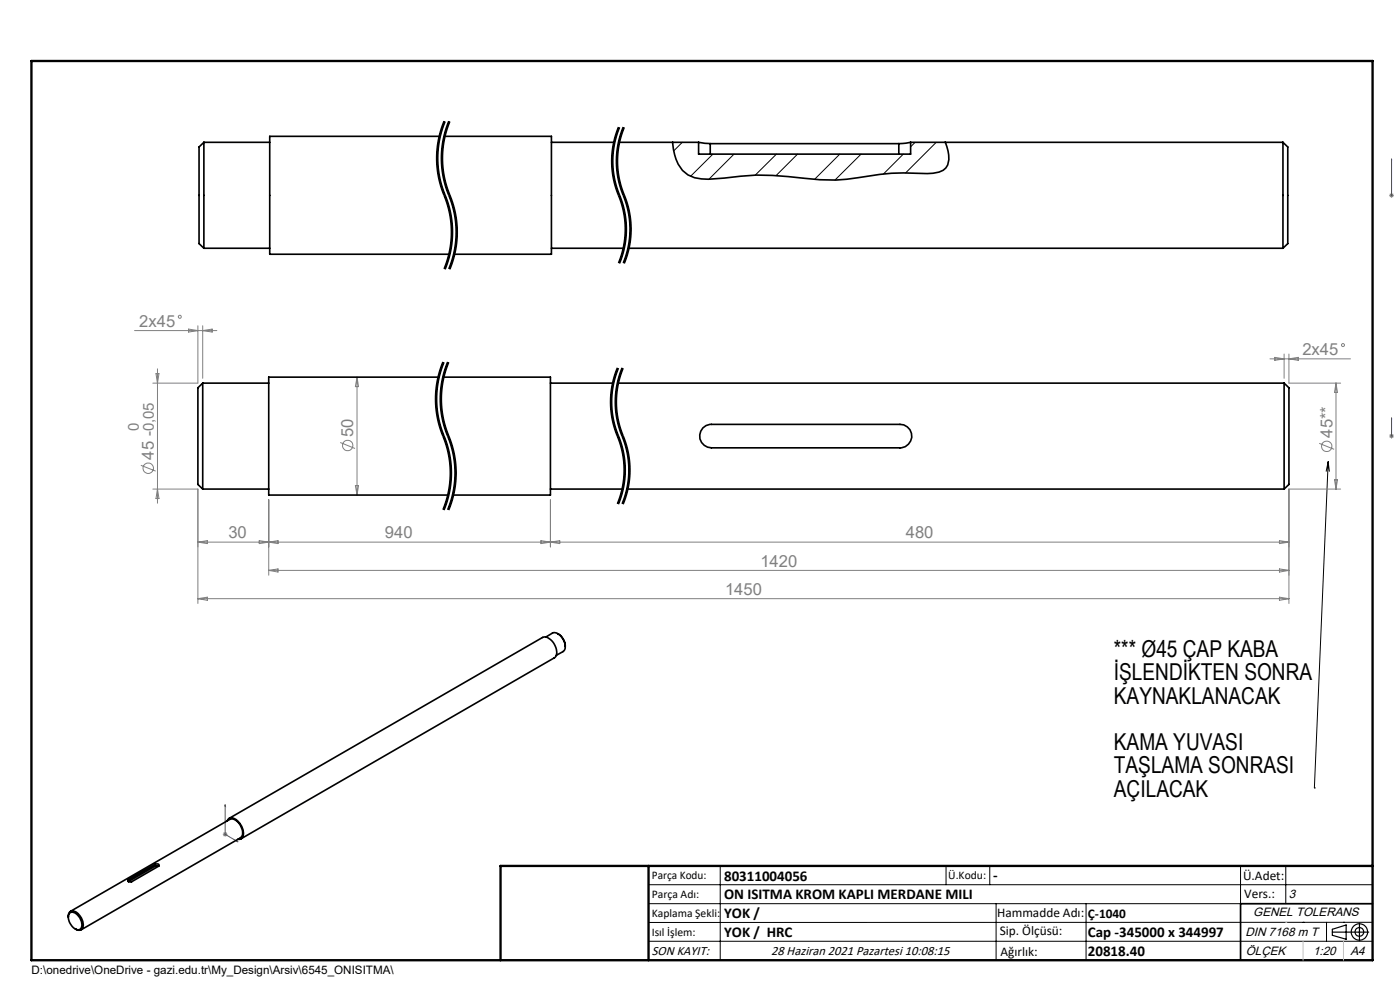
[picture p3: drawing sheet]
<svg xmlns="http://www.w3.org/2000/svg" width="297mm" height="210mm" viewBox="0 0 297 210" stroke-linecap="round" stroke-linejoin="round" font-family="sans-serif">
<g fill="none" stroke="#808080" stroke-width=".21">
<path d="M294.7 41.4h1M294.9 41.1l.7 .7M295.2 40.9v1M295.6 41.1l-.7 .7M28.5 70.1h17.5M33.1 79.3h.6l-.3 2zM33.4 78.2v28.5M40 69.8l2 .3-2 .3zM42 69.1v12.2h-9.6M43 69.1v11.1M43 70.1l2-.3v.6zM269.4 76.1h17.1"/>
<path d="M270.4 75.8l2 .3-2 .3zM272.4 75.1v5.1M273.4 75.1v6.2h11M273.4 76.1l2-.3v.6zM29.9 98.7l3.1 1.2M72.2 93.9l3.1 1.2M75.7 80v25M75.7 80l.4 2h-.7zM279.9 94l3.1 1.3M283.4 81.3v22.4M283.4 81.3l.3 1.9h-.6zM294.7 92.5h1"/>
<path d="M294.9 92.1l.7 .7M295.2 92v1M295.6 92.1l-.7 .7M32.4 103.7h9.6v24.3M33.4 103.7l.3 2.1h-.6zM42 115h231.4M42 115l2-.3v.6zM55 114.7l4 .6v-.6l-4 .6zM57 106v16M75.4 103h.7l-.4 2zM114.8 114.7l3.9 .6v-.6l-3.9 .6zM116.8 106v10"/>
<path d="M271.4 114.7l2 .3-2 .3zM283.1 101.8h.6l-.3 1.9zM284.4 103.7h-11v24.3M42 127h231.4M42 127l2-.3v.6zM57 121l2-.3v.6zM57 121h216.4M271.4 126.7l2 .3-2 .3zM271.4 120.7l2 .3-2 .3zM47.3 177h1M47.4 176.6l.7 .7M47.8 176.5v1"/>
<path d="M48.1 176.6l-.7 .7"/>
<circle cx="38.1" cy="67.2" r=".32"/>
<circle cx="284.9" cy="73.2" r=".32"/>
<circle cx="31.4" cy="99.3" r="1.12"/>
<circle cx="73.8" cy="94.5" r="1.09"/>
<circle cx="281.5" cy="94.7" r="1.1"/>
</g>
<path d="M94.3 25.7a20.4 20.4 0 0 0 0 15.7M95.3 25.7a20.4 20.4 0 0 0 0 15.7M94.3 41.4a20.4 20.4 0 0 1 0 15.7M95.3 41.4a20.4 20.4 0 0 1 0 15.7M94.1 76.8a20.4 20.4 0 0 0 0 15.7M95.1 76.8a20.4 20.4 0 0 0 0 15.7M94.1 92.5a20.4 20.4 0 0 1 0 15.7M95.1 92.5a20.4 20.4 0 0 1 0 15.7" fill="none" stroke="#000" stroke-width=".21" stroke-dasharray="6.3 1.3 1.3 1.3" stroke-dashoffset=".2" stroke-linecap="butt"/>
<path d="M131.3 27a18.8 18.8 0 0 0 0 14.4M132.3 27a18.8 18.8 0 0 0 0 14.4M131.3 41.4a18.8 18.8 0 0 1 0 14.4M132.3 41.4a18.8 18.8 0 0 1 0 14.4M131.1 78.1a18.8 18.8 0 0 0 0 14.4M132.1 78.1a18.8 18.8 0 0 0 0 14.4M131.1 92.5a18.8 18.8 0 0 1 0 14.4M132.1 92.5a18.8 18.8 0 0 1 0 14.4" fill="none" stroke="#000" stroke-width=".21" stroke-dasharray="6.3 1.3 1.3 1.3" stroke-dashoffset=".9" stroke-linecap="butt"/>
<g fill="none" stroke="#000" stroke-width=".21">
<path d="M93.6 32v3.2M93.6 35.2a25.6 25.6 0 0 0 2.2 8.1l.5 1.8 .3 2.6M93.8 27.6a20.2 20.2 0 0 0 .6 13.4M94.2 25.7a21 21 0 0 0 .4 17l.7 2.4 .3 2.6M94.3 25.7a20.8 20.8 0 0 0 .5 16.9 20.4 20.4 0 0 1-.5 14.5M94.5 25.8l-.7 1.8M94.8 27.6a20.7 20.7 0 0 0 1.1 15l.7 2.5M95.2 25.7l-.5 1.2a20.6 20.6 0 0 0-1.1 5M95.3 25.7a20.8 20.8 0 0 0 .5 16.9 20.4 20.4 0 0 1-.5 14.5M95.5 25.8l-.7 1.8M129.7 34.8a22.5 22.5 0 0 0 2.1 8.4 18.6 18.6 0 0 1 .4 9.1M130.3 31.2l-.2 3 .3 3.6"/>
<path d="M130.4 37.8l.5 1.8a21.6 21.6 0 0 1 2 9.6M130.7 34.8a19 19 0 0 0 1 5.5M130.7 28.1l-.8 3.6-.2 3.1M131.2 26.9l-.5 1.2M131.3 31.2l-.2 3 .3 3.6M131.3 27a19.2 19.2 0 0 0 .5 15.6 18.8 18.8 0 0 1-.5 13.2M131.4 37.8l.5 1.8a21.6 21.6 0 0 1 2 9.6M131.5 27.1l-.6 1.7-.6 2.4M131.7 28.1l-.8 3.6-.2 3.1M131.9 27.5l-.2 .6M132.2 26.9l-.3 .6M132.3 27a19.2 19.2 0 0 0 .5 15.6 18.8 18.8 0 0 1-.5 13.2"/>
<path d="M132.5 27.1l-.6 1.7-.6 2.4M94.4 41l.1 .3zM94.5 41.3l1 3.1M95.5 54.1l-1 3.1M95.5 44.4l.1 .7M95.5 52.1l-.5 2.5-.8 2.4M95.6 45.1l.2 .6M95.6 47.7l.1 .6M95.7 48.3v.6M95.7 48.9l-.2 3.2M95.8 52.8l-.3 1.3M95.8 45.7l.3 3.2-.2 3.3"/>
<path d="M95.9 52.2l-.1 .6M96.5 54.1l-1 3.1M96.5 52.1l-.5 2.5-.8 2.4M96.6 45.1l.4 3.2-.1 3.9M96.6 47.7l.1 .6M96.7 48.3v.6M96.7 48.9l-.2 3.2M96.9 52.2l-.4 1.9M131.7 40.3l.2 .6M131.9 40.9a18.8 18.8 0 0 1 1.3 11.4M132.2 52.3l-1 3.5M132.9 49.2l-.3 3.1-1.1 3.6"/>
<path d="M133.2 52.3l-1 3.5M133.9 49.2l-.3 3.1-1.1 3.6M93.2 78.6l-.6 2.5-.2 1.9M93.6 78.7l-.5 1.8M93.9 76.7l-.6 1.9M94.1 76.8a20.8 20.8 0 0 0 .4 16.9 20.4 20.4 0 0 1-.4 14.5M94.2 76.9l-.6 1.8M94.2 78.6l-.6 2.5-.2 1.9M94.6 78.7l-.5 1.8M94.9 76.7l-.6 1.9M95.1 76.8a20.8 20.8 0 0 0 .4 16.9 20.4 20.4 0 0 1-.4 14.5M95.2 76.9l-.6 1.8"/>
<path d="M130.5 79.2a19.4 19.4 0 0 0 .9 14.5l.7 3M130.7 78.6l-.2 .6M130.9 78l-.2 .6M131.1 78.1a19.2 19.2 0 0 0 .4 15.5 18.8 18.8 0 0 1-.4 13.3M131.3 78.1l-.7 1.8-.5 2.3M131.5 79.2a19.4 19.4 0 0 0 .9 14.5M131.7 78.6l-.2 .6M131.9 78l-.2 .6M132.1 78.1a19.2 19.2 0 0 0 .4 15.5 18.8 18.8 0 0 1-.4 13.3M132.3 78.1l-.7 1.8-.5 2.3M92.4 83a21.6 21.6 0 0 0 2 10.8 20.2 20.2 0 0 1 .8 10M93.1 80.5a20.2 20.2 0 0 0 .2 8.9"/>
<path d="M93.3 89.4l.8 2.7M93.4 83a21.6 21.6 0 0 0 2 10.8 20.2 20.2 0 0 1 .8 10M94.1 80.5a20.2 20.2 0 0 0 .2 8.9M94.1 92.1l.1 .3zM94.2 92.4l.7 1.8M94.3 89.4l.5 1.8a22.4 22.4 0 0 1 2 8.8M94.9 94.3a20.6 20.6 0 0 1 .9 5.7M129.9 87.1l.3 1.8M129.9 83.4v3.7M130.1 82.2l-.2 1.2M130.2 88.9l.4 1.8 .9 2.3M131.1 82.2l-.3 3.1 .4 3.6"/>
<path d="M131.2 88.9l.4 1.8 .9 2.3M131.5 93l.2 .6M131.7 93.6a18.9 18.9 0 0 1-.4 13.4M132.1 96.7l.2 3-.3 3.6M132.3 93.7l.8 3M132.5 93l.2 .6M132.7 93.6l.2 .6M132.9 94.2a18.9 18.9 0 0 1 0 11M133.1 96.7l.2 1.8M133.3 98.5v2.4M281.8 98l-3 69.1M281.8 98l.2 2"/>
<path d="M281.8 98l-.5 2M94.9 106.4l-.7 1.8M95.1 105.8l-.2 .6M95.2 103.8l-.6 2.5-.7 1.8M95.6 103.2l-.5 2.6M95.8 100l-.2 3.2M96.1 105.8l-.9 2.4M96.2 103.8l-.6 2.5-.7 1.8M96.6 103.2l-.5 2.6M96.8 100l-.2 3.2M132 103.3l-1.1 3.5M132.4 105.7l-.5 1.1"/>
<path d="M132.9 105.2l-.6 1.8M133 103.3l-.7 2.4M133.3 100.9l-.3 2.4M278.8 167.1h.1M137.6 187.7h153.6M137.6 191.7h153.6M137.6 199.7h153.6M152.8 183.7v20M200.7 183.7v4M210 183.7v4M211.3 191.7v12M230.4 191.7v12"/>
<path d="M263.2 183.7v20M272.8 183.7v8M276.4 195.6h.1M281.4 195.6v4.1M285 195.6h.1M291.2 195.6l-153.6 .1"/>
</g>
<g fill="none" stroke="#000" stroke-width=".25">
<path d="M282.6 197.7h7.8M282.6 197.1l3-.9v3l-3-.8zM288.4 195.8v3.8M106.2 203.7h185"/>
<circle cx="288.4" cy="197.7" r="1.74"/>
<circle cx="288.4" cy="197.7" r=".93"/>
</g>
<path d="M295.2 33.7v.4v-.4M295.2 33.7v7.7M295.2 41.3v.2zM295.2 41.4h.1M295.2 92.5h.1M295.2 88.6v.4v-.4M295.2 92.4v.2zM295.2 88.6v3.9M47.8 170.7v6.3l2.7 1.6M47.8 170.7v.4l-.1-.1zM50.2 178.3l.3 .3-.3-.1z" fill="none" stroke="#00f" stroke-width=".21"/>
<path d="M291.2 191.7h-28v12" fill="none" stroke="#000" stroke-width=".35"/>
<path d="M6.7 12.9h284.5v190.8h-284.5zM137.6 183.7v20M291.2 183.7h-185v20" fill="none" stroke="#000" stroke-width=".5"/>
<path d="M276.4 199.7v4M285 199.7v4" fill="none" stroke="#c0c0c0" stroke-width=".21"/>
<path d="M272.8 195.6h.1" fill="none" stroke="#c0c0c0" stroke-width=".25"/>
<g fill="#00f">
<path d="M50.2 178.3l.3 .3-.3-.1zM47.8 170.7v.4l-.1-.1zM295.2 88.6v.4zM295.2 92.4v.2z"/>
<path d="M295.2 41.3v.2zM295.2 33.7v.4z"/>
</g>
<g fill="none" stroke="#000" stroke-width=".35">
<path d="M43.3 30.2l-1.1 1v20.5l1.1 1M43.3 30.2v22.5M43.3 30.2h13.9M93.3 28.9h-36.1v25h38.1M94.3 28.9h22.7v25h-20.7M117 30.2h13.3M131.3 30.2h16.9M142.7 30.2l.1 .7a10.1 10.1 0 0 0 2 5.3 6.9 6.9 0 0 0 5.5 1.8l3.4-.2a53 53 0 0 1 16.8 0 35.2 35.2 0 0 0 11.5-.1 52.4 52.4 0 0 1 14.7-.9 5 5 0 0 0 4-1.2 4.7 4.7 0 0 0 .2-4.5l-.4-.9M148.2 30.2l2.5 .3M148.2 30.2v2.5h45v-2.5M150.7 30.5h40M150.7 30.5v2.2"/>
<path d="M190.7 30.5v2.2M193.2 30.2l-2.5 .3M193.2 30.2h79M272.2 30.2v22.5M272.2 30.2l1 1v20.5l-1 1M43.3 52.7h13.9M117 52.7h15.3M133.3 52.7h138.9M43 81.3l-1 1v20.5l1 .9M43 81.3v22.4M43 81.3h14M93 80h-36v25h38.1"/>
<path d="M94.1 80h22.7v25h-20.7M116.8 81.3h13.3M131.1 81.3h141.3M149.1 90.8l.7-.5 .8-.3h40.3a2.49 2.49 0 0 1 2.5 2.5 2.49 2.49 0 0 1-2.5 2.5h-40a2.5 2.5 0 0 1-2.3-1.5 2.5 2.5 0 0 1 .5-2.7zM272.4 81.3v22.4M272.4 81.3l1 1v20.5l-1 .9M43 103.7h14M116.8 103.7h15.3M133.1 103.7h139.3M115.8 135.1l1.4-.8a2.18 2.18 0 0 1 2.4 1.6 1.78 1.78 0 0 1-.1 2.3l-1.5 .8M118.3 134.4a3.2 3.2 0 0 1 1.6 2.8M48.2 174.1a1.14 1.14 0 0 1 2-.1 3.1 3.1 0 0 1 1.1 3.8l-.9 .2"/>
<path d="M48.6 173.6l66.5-38.4a2.33 2.33 0 0 1 2.7 1.8 2 2 0 0 1-.2 2.6l-66.5 38.3M14.5 194.5a1.05 1.05 0 0 1 .6-1.2 1.05 1.05 0 0 1 1.3 .3 2.76 2.76 0 0 1 1 3.5 1.02 1.02 0 0 1-1.5-.1M14.8 193.7a1.57 1.57 0 0 1 2 .8 2.05 2.05 0 0 1 .2 2.6 2.03 2.03 0 0 1-2.3-1.6 1.86 1.86 0 0 1 .1-1.8zM15 193.3l33.8-19.5a2.21 2.21 0 0 1 2.5 1.9 1.63 1.63 0 0 1-.3 2l-33.8 19.5M32.9 183.4a.42 .42 0 0 1 .6-.2 .42 .42 0 0 1 .2 .6l-5.8 3.2a.52 .52 0 0 1-.8-.3l.1-.1M32.9 183.7l.8 .1M32.9 183.4l-5.7 3.2M32.9 183.7l-5.7 3.3v-.4M32.9 183.4v.3"/>
</g>
<path d="M144.7 30.2l-1.8 1.8M151.2 32.7l-4.7 4.7M155.7 32.7l-5.3 5.3M164.7 32.7l-4.5 4.4M169.2 32.7l-4.6 4.5M178.2 32.7l-5.4 5.3M182.7 32.7l-5.6 5.5M191.6 32.7l-4.2 4.2M194.1 30.2l-.9 .9M198.6 30.2l-6.5 6.5" fill="none" stroke="#000" stroke-width=".21"/>
<g font-size="4.9">
<text x="236.3" y="139.4">*** Ø45 ÇAP KABA</text>
<text x="236.3" y="144.3">İŞLENDİKTEN SONRA</text>
<text x="236.3" y="149.2">KAYNAKLANACAK</text>
<text x="236.3" y="159.1">KAMA YUVASI</text>
<text x="236.3" y="164">TAŞLAMA SONRASI</text>
<text x="236.3" y="169">AÇILACAK</text>
</g>
<g font-size="3.5" fill="#808080">
<text x="29.5" y="69.3">2x45</text>
<text x="276.3" y="75.3">2x45</text>
<text x="75" y="92.7" transform="rotate(-90 75 92.7)">50</text>
<text x="282.7" y="92.8" transform="rotate(-90 282.7 92.8)">45**</text>
<text x="32.6" y="97.5" transform="rotate(-90 32.6 97.5)">45 -0,05</text>
<text x="48.4" y="114.2">30</text>
<text x="81.7" y="114.2">940</text>
<text x="192.2" y="114.2">480</text>
<text x="161.3" y="120.2">1420</text>
<text x="153.8" y="126.2">1450</text>
</g>
<text font-size="3.2" fill="#808080" x="29.5" y="91.5" transform="rotate(-90 29.5 91.5)">0</text>
<g font-size="3.2">
<text x="153.6" y="186.8">80311004056</text>
<text x="153.6" y="190.8">ON ISITMA KROM KAPLI MERDANE MILI</text>
<text x="210.7" y="186.6">-</text>
<text x="153.6" y="194.8">YOK /</text>
<text x="153.6" y="198.8">YOK / HRC</text>
<text x="230.8" y="198.7">Cap -345000 x 344997</text>
<text x="230.8" y="202.8">20818.40</text>
</g>
<g font-size="2.8">
<text x="263.7" y="186.7">Ü.Adet:</text>
<text x="263.9" y="190.5">Vers.:</text>
<text x="211.5" y="194.5">Hammadde Adı:</text>
<text x="230.8" y="194.7">Ç-1040</text>
<text x="138.3" y="202.6">SON KAYIT:</text>
<text x="163.6" y="202.6">28 Haziran 2021 Pazartesi 10:08:15</text>
<text x="212.1" y="198.4">Sip. Ölçüsü:</text>
<text x="212.2" y="202.7">Ağırlık:</text>
</g>
<g font-size="2.6">
<text x="273.4" y="190.4">3</text>
<text x="265.9" y="194.4">GENEL TOLERANS</text>
<text x="264.2" y="198.5">DIN 7168 m T</text>
<text x="264.3" y="202.6">ÖLÇEK</text>
<text x="278.5" y="202.6">1:20</text>
<text x="286.5" y="202.6">A4</text>
</g>
<g font-size="2.5">
<text x="138.3" y="186.4">Parça Kodu:</text>
<text x="138.3" y="190.5">Parça Adı:</text>
<text x="201.2" y="186.5">Ü.Kodu:</text>
<text x="138.3" y="194.5">Kaplama Şekli:</text>
<text x="138.3" y="198.6">Isıl İşlem:</text>
<text x="6.7" y="206.7">D:\onedrive\OneDrive - gazi.edu.tr\My_Design\Arsiv\6545_ONISITMA\</text>
</g>
</svg>
